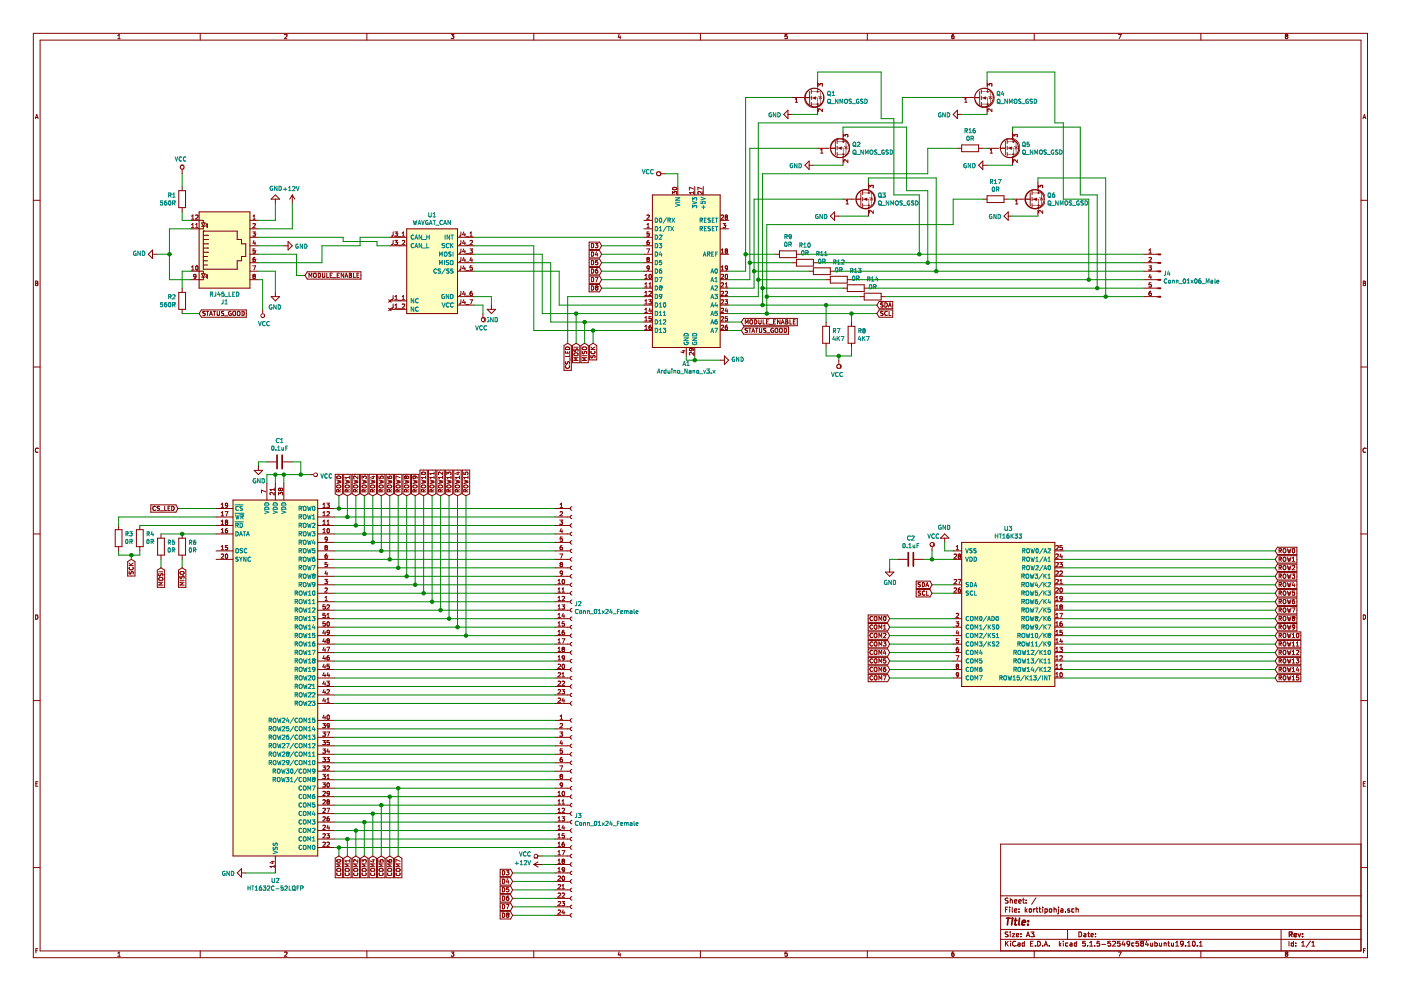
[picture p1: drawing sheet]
EESchema Schematic File Version 4
EELAYER 30 0
EELAYER END
$Descr A3 16535 11693
encoding utf-8
Sheet 1 1
Title ""
Date ""
Rev ""
Comp ""
Comment1 ""
Comment2 ""
Comment3 ""
Comment4 ""
$EndDescr
$Comp
L korttipohja-rescue:Arduino_Nano_v3.x-MCU_Module A1
U 1 1
P 8100 3200
F 0 "A1" H 8100 2111 50  0000 C CNN
F 1 "Arduino_Nano_v3.x" H 8100 2020 50  0000 C CNN
F 2 "Module:Arduino_Nano" H 8250 2250 50  0001 L CNN
F 3 "http://www.mouser.com/pdfdocs/Gravitech_Arduino_Nano3_0.pdf" H 8100 2200 50  0001 C CNN
	1    8100 3200
	1    0    0    -1  
$EndComp
Wire Wire Line
	5600 2800 7600 2800
$Comp
L power:VCC #PWR08
U 1 1
P 5700 3700
F 0 "#PWR08" H 5700 3550 50  0001 C CNN
F 1 "VCC" H 5718 3873 50  0000 C CNN
F 2 "" H 5700 3700 50  0001 C CNN
F 3 "" H 5700 3700 50  0001 C CNN
	1    5700 3700
	-1   0    0    1   
$EndComp
$Comp
L power:GND #PWR09
U 1 1
P 5800 3600
F 0 "#PWR09" H 5800 3350 50  0001 C CNN
F 1 "GND" H 5805 3427 50  0000 C CNN
F 2 "" H 5800 3600 50  0001 C CNN
F 3 "" H 5800 3600 50  0001 C CNN
	1    5800 3600
	1    0    0    -1  
$EndComp
Wire Wire Line
	7600 3900 7000 3900
Wire Wire Line
	6300 3900 6300 2900
Wire Wire Line
	6300 2900 5600 2900
Wire Wire Line
	7600 3700 6800 3700
Wire Wire Line
	6400 3700 6400 3000
Wire Wire Line
	6400 3000 5600 3000
Wire Wire Line
	5600 3100 6500 3100
Wire Wire Line
	6500 3800 6900 3800
Wire Wire Line
	6500 3100 6500 3800
Wire Wire Line
	5600 3200 6600 3200
Wire Wire Line
	6600 3200 6600 3600
Wire Wire Line
	6600 3600 7600 3600
$Comp
L Connector:RJ45_LED J1
U 1 1
P 2650 2900
F 0 "J1" H 2650 3567 50  0000 C CNN
F 1 "RJ45_LED" H 2650 3476 50  0000 C CNN
F 2 "Connector_RJ:RJ45_BEL_SS74301-00x_Vertical" V 2650 2925 50  0001 C CNN
F 3 "~" V 2650 2925 50  0001 C CNN
	1    2650 2900
	1    0    0    1   
$EndComp
Wire Wire Line
	2250 2700 2000 2700
Wire Wire Line
	2000 2700 2000 3000
Wire Wire Line
	2000 3300 2250 3300
$Comp
L power:GND #PWR01
U 1 1
P 1850 3000
F 0 "#PWR01" H 1850 2750 50  0001 C CNN
F 1 "GND" V 1855 2872 50  0000 R CNN
F 2 "" H 1850 3000 50  0001 C CNN
F 3 "" H 1850 3000 50  0001 C CNN
	1    1850 3000
	0    1    -1   0   
$EndComp
Wire Wire Line
	1850 3000 2000 3000
Connection ~ 2000 3000
Wire Wire Line
	2000 3000 2000 3300
$Comp
L Device:R R1
U 1 1
P 2150 2350
F 0 "R1" H 2220 2396 50  0000 L CNN
F 1 "560R" H 2220 2305 50  0000 L CNN
F 2 "Resistor_SMD:R_0603_1608Metric_Pad1.05x0.95mm_HandSolder" V 2080 2350 50  0001 C CNN
F 3 "~" H 2150 2350 50  0001 C CNN
	1    2150 2350
	-1   0    0    -1  
$EndComp
Wire Wire Line
	2150 2500 2150 2600
Wire Wire Line
	2150 2600 2250 2600
$Comp
L power:VCC #PWR02
U 1 1
P 2150 2050
F 0 "#PWR02" H 2150 1900 50  0001 C CNN
F 1 "VCC" H 2167 2223 50  0000 C CNN
F 2 "" H 2150 2050 50  0001 C CNN
F 3 "" H 2150 2050 50  0001 C CNN
	1    2150 2050
	-1   0    0    -1  
$EndComp
Wire Wire Line
	2150 2050 2150 2200
Wire Wire Line
	3800 2900 3800 3100
Wire Wire Line
	3800 3100 3050 3100
$Comp
L power:GND #PWR04
U 1 1
P 3250 2400
F 0 "#PWR04" H 3250 2150 50  0001 C CNN
F 1 "GND" H 3255 2227 50  0000 C CNN
F 2 "" H 3250 2400 50  0001 C CNN
F 3 "" H 3250 2400 50  0001 C CNN
	1    3250 2400
	1    0    0    1   
$EndComp
Wire Wire Line
	3250 2400 3250 2600
Wire Wire Line
	3250 2600 3050 2600
$Comp
L power:+12V #PWR07
U 1 1
P 3450 2400
F 0 "#PWR07" H 3450 2250 50  0001 C CNN
F 1 "+12V" H 3465 2573 50  0000 C CNN
F 2 "" H 3450 2400 50  0001 C CNN
F 3 "" H 3450 2400 50  0001 C CNN
	1    3450 2400
	-1   0    0    -1  
$EndComp
Wire Wire Line
	3450 2400 3450 2700
Wire Wire Line
	3450 2700 3050 2700
$Comp
L power:GND #PWR05
U 1 1
P 3250 3450
F 0 "#PWR05" H 3250 3200 50  0001 C CNN
F 1 "GND" H 3255 3277 50  0000 C CNN
F 2 "" H 3250 3450 50  0001 C CNN
F 3 "" H 3250 3450 50  0001 C CNN
	1    3250 3450
	-1   0    0    -1  
$EndComp
Wire Wire Line
	3250 3200 3250 3450
$Comp
L power:VCC #PWR03
U 1 1
P 3100 3650
F 0 "#PWR03" H 3100 3500 50  0001 C CNN
F 1 "VCC" H 3118 3823 50  0000 C CNN
F 2 "" H 3100 3650 50  0001 C CNN
F 3 "" H 3100 3650 50  0001 C CNN
	1    3100 3650
	1    0    0    1   
$EndComp
Wire Wire Line
	3250 3200 3050 3200
Wire Wire Line
	3100 3650 3100 3300
Wire Wire Line
	3100 3300 3050 3300
Text GLabel 2350 3700 2    50   Input ~ 0
STATUS_GOOD
$Comp
L Device:R R2
U 1 1
P 2150 3550
F 0 "R2" H 2220 3596 50  0000 L CNN
F 1 "560R" H 2220 3505 50  0000 L CNN
F 2 "Resistor_SMD:R_0603_1608Metric_Pad1.05x0.95mm_HandSolder" V 2080 3550 50  0001 C CNN
F 3 "~" H 2150 3550 50  0001 C CNN
	1    2150 3550
	-1   0    0    -1  
$EndComp
Wire Wire Line
	2150 3700 2350 3700
Wire Wire Line
	2150 3400 2150 3200
Wire Wire Line
	2150 3200 2250 3200
Text GLabel 8750 3900 2    50   Input ~ 0
STATUS_GOOD
Wire Wire Line
	8750 3900 8600 3900
$Comp
L power:VCC #PWR010
U 1 1
P 7850 2050
F 0 "#PWR010" H 7850 1900 50  0001 C CNN
F 1 "VCC" V 7868 2177 50  0000 L CNN
F 2 "" H 7850 2050 50  0001 C CNN
F 3 "" H 7850 2050 50  0001 C CNN
	1    7850 2050
	0    -1   -1   0   
$EndComp
Wire Wire Line
	7850 2050 8000 2050
Wire Wire Line
	8000 2050 8000 2200
$Comp
L power:GND #PWR011
U 1 1
P 8500 4250
F 0 "#PWR011" H 8500 4000 50  0001 C CNN
F 1 "GND" V 8505 4122 50  0000 R CNN
F 2 "" H 8500 4250 50  0001 C CNN
F 3 "" H 8500 4250 50  0001 C CNN
	1    8500 4250
	0    -1   -1   0   
$EndComp
Wire Wire Line
	8500 4250 8200 4250
Wire Wire Line
	8100 4250 8100 4200
Wire Wire Line
	8200 4200 8200 4250
Connection ~ 8200 4250
Wire Wire Line
	8200 4250 8100 4250
$Comp
L power:GND #PWR06
U 1 1
P 3350 2900
F 0 "#PWR06" H 3350 2650 50  0001 C CNN
F 1 "GND" V 3355 2772 50  0000 R CNN
F 2 "" H 3350 2900 50  0001 C CNN
F 3 "" H 3350 2900 50  0001 C CNN
	1    3350 2900
	0    -1   1    0   
$EndComp
Wire Wire Line
	3350 2900 3050 2900
Text GLabel 3600 3250 2    50   Input ~ 0
MODULE_ENABLE
Wire Wire Line
	3600 3250 3500 3250
Wire Wire Line
	3500 3250 3500 3000
Wire Wire Line
	3500 3000 3050 3000
$Comp
L WAVGAT_CAN:WAVGAT_CAN U1
U 1 1
P 5100 2500
F 0 "U1" H 5100 2465 50  0000 C CNN
F 1 "WAVGAT_CAN" H 5100 2374 50  0000 C CNN
F 2 "WAVGAT_CAN:WAVGAT_CAN" H 5100 2500 50  0001 C CNN
F 3 "" H 5100 2500 50  0001 C CNN
	1    5100 2500
	-1   0    0    -1  
$EndComp
Wire Wire Line
	4250 2900 4250 2800
Wire Wire Line
	4250 2800 4600 2800
Wire Wire Line
	3800 2900 4250 2900
Wire Wire Line
	4050 2800 4050 2850
Wire Wire Line
	4050 2850 4450 2850
Wire Wire Line
	4450 2850 4450 2900
Wire Wire Line
	4450 2900 4600 2900
Wire Wire Line
	3050 2800 4050 2800
Wire Wire Line
	5800 3600 5800 3500
Wire Wire Line
	5800 3500 5600 3500
Wire Wire Line
	5600 3600 5700 3600
Wire Wire Line
	5700 3600 5700 3700
Text GLabel 8750 3800 2    50   Input ~ 0
MODULE_ENABLE
Wire Wire Line
	8750 3800 8600 3800
$Comp
L Driver_LED:HT1632C-52LQFP U2
U 1 1
P 3250 8000
F 0 "U2" H 3250 5611 50  0000 C CNN
F 1 "HT1632C-52LQFP" H 3250 5520 50  0000 C CNN
F 2 "Package_QFP:LQFP-52_14x14mm_P1mm" V 3050 8050 50  0001 C CNN
F 3 "http://www.holtek.com/documents/10179/116711/HT1632Cv170.pdf" V 3050 8050 50  0001 C CNN
	1    3250 8000
	1    0    0    -1  
$EndComp
$Comp
L ProjectChips:HT16K33 U3
U 1 1
P 11900 6250
F 0 "U3" H 11900 6265 50  0000 C CNN
F 1 "HT16K33" H 11900 6174 50  0000 C CNN
F 2 "Package_SO:SOIC-28W_7.5x17.9mm_P1.27mm" H 11900 6250 50  0001 C CNN
F 3 "" H 11900 6250 50  0001 C CNN
	1    11900 6250
	1    0    0    -1  
$EndComp
$Comp
L power:GND #PWR012
U 1 1
P 2900 10300
F 0 "#PWR012" H 2900 10050 50  0001 C CNN
F 1 "GND" V 2905 10172 50  0000 R CNN
F 2 "" H 2900 10300 50  0001 C CNN
F 3 "" H 2900 10300 50  0001 C CNN
	1    2900 10300
	0    1    1    0   
$EndComp
Wire Wire Line
	2900 10300 3250 10300
Wire Wire Line
	3150 5700 3150 5600
Wire Wire Line
	3150 5600 3250 5600
Wire Wire Line
	3250 5600 3250 5700
Wire Wire Line
	3250 5600 3350 5600
Wire Wire Line
	3350 5600 3350 5700
Connection ~ 3250 5600
Wire Wire Line
	3350 5600 3550 5600
Connection ~ 3350 5600
$Comp
L power:VCC #PWR014
U 1 1
P 3650 5600
F 0 "#PWR014" H 3650 5450 50  0001 C CNN
F 1 "VCC" V 3667 5728 50  0000 L CNN
F 2 "" H 3650 5600 50  0001 C CNN
F 3 "" H 3650 5600 50  0001 C CNN
	1    3650 5600
	0    1    1    0   
$EndComp
$Comp
L Device:C C1
U 1 1
P 3300 5450
F 0 "C1" V 3048 5450 50  0000 C CNN
F 1 "0.1uF" V 3139 5450 50  0000 C CNN
F 2 "Capacitor_SMD:C_0603_1608Metric_Pad1.05x0.95mm_HandSolder" H 3338 5300 50  0001 C CNN
F 3 "~" H 3300 5450 50  0001 C CNN
	1    3300 5450
	0    1    1    0   
$EndComp
Wire Wire Line
	3450 5450 3550 5450
Wire Wire Line
	3550 5450 3550 5600
Connection ~ 3550 5600
Wire Wire Line
	3550 5600 3650 5600
$Comp
L power:GND #PWR013
U 1 1
P 3050 5500
F 0 "#PWR013" H 3050 5250 50  0001 C CNN
F 1 "GND" H 3055 5327 50  0000 C CNN
F 2 "" H 3050 5500 50  0001 C CNN
F 3 "" H 3050 5500 50  0001 C CNN
	1    3050 5500
	1    0    0    -1  
$EndComp
Wire Wire Line
	3050 5500 3050 5450
Wire Wire Line
	3050 5450 3150 5450
$Comp
L power:GND #PWR018
U 1 1
P 11150 6400
F 0 "#PWR018" H 11150 6150 50  0001 C CNN
F 1 "GND" H 11155 6227 50  0000 C CNN
F 2 "" H 11150 6400 50  0001 C CNN
F 3 "" H 11150 6400 50  0001 C CNN
	1    11150 6400
	-1   0    0    1   
$EndComp
Wire Wire Line
	11150 6400 11150 6500
Wire Wire Line
	11150 6500 11250 6500
$Comp
L power:VCC #PWR017
U 1 1
P 11000 6500
F 0 "#PWR017" H 11000 6350 50  0001 C CNN
F 1 "VCC" H 11017 6673 50  0000 C CNN
F 2 "" H 11000 6500 50  0001 C CNN
F 3 "" H 11000 6500 50  0001 C CNN
	1    11000 6500
	1    0    0    -1  
$EndComp
Wire Wire Line
	11000 6500 11000 6600
Wire Wire Line
	11000 6600 11250 6600
Text GLabel 10350 3600 2    50   Input ~ 0
SDA
Text GLabel 10350 3700 2    50   Input ~ 0
SCL
Wire Wire Line
	8600 3600 9000 3600
$Comp
L Device:R R7
U 1 1
P 9750 3950
F 0 "R7" H 9820 3996 50  0000 L CNN
F 1 "4K7" H 9820 3905 50  0000 L CNN
F 2 "Resistor_SMD:R_0603_1608Metric_Pad1.05x0.95mm_HandSolder" V 9680 3950 50  0001 C CNN
F 3 "~" H 9750 3950 50  0001 C CNN
	1    9750 3950
	1    0    0    -1  
$EndComp
$Comp
L Device:R R8
U 1 1
P 10050 3950
F 0 "R8" H 10120 3996 50  0000 L CNN
F 1 "4K7" H 10120 3905 50  0000 L CNN
F 2 "Resistor_SMD:R_0603_1608Metric_Pad1.05x0.95mm_HandSolder" V 9980 3950 50  0001 C CNN
F 3 "~" H 10050 3950 50  0001 C CNN
	1    10050 3950
	1    0    0    -1  
$EndComp
Wire Wire Line
	9750 3800 9750 3600
Connection ~ 9750 3600
Wire Wire Line
	9750 3600 10350 3600
Wire Wire Line
	8600 3700 9050 3700
Wire Wire Line
	10050 3800 10050 3700
Connection ~ 10050 3700
Wire Wire Line
	10050 3700 10350 3700
$Comp
L power:VCC #PWR015
U 1 1
P 9900 4250
F 0 "#PWR015" H 9900 4100 50  0001 C CNN
F 1 "VCC" H 9918 4423 50  0000 C CNN
F 2 "" H 9900 4250 50  0001 C CNN
F 3 "" H 9900 4250 50  0001 C CNN
	1    9900 4250
	-1   0    0    1   
$EndComp
Wire Wire Line
	9900 4250 9900 4200
Wire Wire Line
	9900 4200 10050 4200
Wire Wire Line
	10050 4200 10050 4100
Connection ~ 9900 4200
Wire Wire Line
	9750 4200 9750 4100
Wire Wire Line
	9750 4200 9900 4200
Text GLabel 11000 6900 0    50   Input ~ 0
SDA
Text GLabel 11000 7000 0    50   Input ~ 0
SCL
Wire Wire Line
	11000 7000 11250 7000
Wire Wire Line
	11250 6900 11000 6900
$Comp
L Connector:Conn_01x24_Female J2
U 1 1
P 6750 7100
F 0 "J2" H 6778 7076 50  0000 L CNN
F 1 "Conn_01x24_Female" H 6778 6985 50  0000 L CNN
F 2 "Connector_PinHeader_2.54mm:PinHeader_1x24_P2.54mm_Vertical" H 6750 7100 50  0001 C CNN
F 3 "~" H 6750 7100 50  0001 C CNN
	1    6750 7100
	1    0    0    -1  
$EndComp
Wire Wire Line
	6550 6000 4000 6000
Wire Wire Line
	3950 6100 4100 6100
Wire Wire Line
	6550 6200 4200 6200
Wire Wire Line
	3950 6300 4300 6300
Wire Wire Line
	6550 6400 4400 6400
Wire Wire Line
	3950 6500 4500 6500
Wire Wire Line
	6550 6600 4600 6600
Wire Wire Line
	3950 6700 4700 6700
Wire Wire Line
	6550 6800 4800 6800
Wire Wire Line
	3950 6900 4900 6900
Wire Wire Line
	6550 7000 5000 7000
Wire Wire Line
	3950 7100 5100 7100
Wire Wire Line
	6550 7200 5200 7200
Wire Wire Line
	3950 7300 5300 7300
Wire Wire Line
	6550 7400 5400 7400
Wire Wire Line
	3950 7500 5500 7500
Wire Wire Line
	6550 7600 3950 7600
Wire Wire Line
	3950 7700 6550 7700
Wire Wire Line
	6550 7800 3950 7800
Wire Wire Line
	3950 7900 6550 7900
Wire Wire Line
	6550 8000 3950 8000
Wire Wire Line
	3950 8100 6550 8100
Wire Wire Line
	6550 8200 3950 8200
Wire Wire Line
	3950 8300 6550 8300
$Comp
L Connector:Conn_01x24_Female J3
U 1 1
P 6750 9600
F 0 "J3" H 6778 9576 50  0000 L CNN
F 1 "Conn_01x24_Female" H 6778 9485 50  0000 L CNN
F 2 "Connector_PinHeader_2.54mm:PinHeader_1x24_P2.54mm_Vertical" H 6750 9600 50  0001 C CNN
F 3 "~" H 6750 9600 50  0001 C CNN
	1    6750 9600
	1    0    0    -1  
$EndComp
Wire Wire Line
	6550 8500 3950 8500
Wire Wire Line
	3950 8600 6550 8600
Wire Wire Line
	6550 8700 3950 8700
Wire Wire Line
	6550 8800 3950 8800
Wire Wire Line
	3950 8900 6550 8900
Wire Wire Line
	6550 9000 3950 9000
Wire Wire Line
	3950 9300 4700 9300
Wire Wire Line
	6550 9400 4600 9400
Wire Wire Line
	3950 9500 4500 9500
Wire Wire Line
	3950 9600 4400 9600
Wire Wire Line
	6550 9700 4300 9700
Wire Wire Line
	3950 9800 4200 9800
Wire Wire Line
	6550 9900 4100 9900
Wire Wire Line
	3950 10000 4000 10000
$Comp
L Device:C C2
U 1 1
P 10750 6600
F 0 "C2" V 10498 6600 50  0000 C CNN
F 1 "0.1uF" V 10589 6600 50  0000 C CNN
F 2 "Capacitor_SMD:C_0603_1608Metric_Pad1.05x0.95mm_HandSolder" H 10788 6450 50  0001 C CNN
F 3 "~" H 10750 6600 50  0001 C CNN
	1    10750 6600
	0    1    1    0   
$EndComp
Wire Wire Line
	10900 6600 11000 6600
Connection ~ 11000 6600
$Comp
L power:GND #PWR016
U 1 1
P 10500 6700
F 0 "#PWR016" H 10500 6450 50  0001 C CNN
F 1 "GND" H 10505 6527 50  0000 C CNN
F 2 "" H 10500 6700 50  0001 C CNN
F 3 "" H 10500 6700 50  0001 C CNN
	1    10500 6700
	1    0    0    -1  
$EndComp
Wire Wire Line
	10500 6700 10500 6600
Wire Wire Line
	10500 6600 10600 6600
Text GLabel 4000 5850 1    50   Input ~ 0
ROW0
Text GLabel 4100 5850 1    50   Input ~ 0
ROW1
Text GLabel 4200 5850 1    50   Input ~ 0
ROW2
Text GLabel 4300 5850 1    50   Input ~ 0
ROW3
Text GLabel 4400 5850 1    50   Input ~ 0
ROW4
Text GLabel 4500 5850 1    50   Input ~ 0
ROW5
Text GLabel 4600 5850 1    50   Input ~ 0
ROW6
Text GLabel 4700 5850 1    50   Input ~ 0
ROW7
Text GLabel 4800 5850 1    50   Input ~ 0
ROW8
Text GLabel 4900 5850 1    50   Input ~ 0
ROW9
Text GLabel 5000 5850 1    50   Input ~ 0
ROW10
Text GLabel 5100 5850 1    50   Input ~ 0
ROW11
Text GLabel 5200 5850 1    50   Input ~ 0
ROW12
Text GLabel 5300 5850 1    50   Input ~ 0
ROW13
Text GLabel 5400 5850 1    50   Input ~ 0
ROW14
Text GLabel 5500 5850 1    50   Input ~ 0
ROW15
Text GLabel 15050 6500 2    50   Input ~ 0
ROW0
Text GLabel 15050 6600 2    50   Input ~ 0
ROW1
Text GLabel 15050 6700 2    50   Input ~ 0
ROW2
Text GLabel 15050 6800 2    50   Input ~ 0
ROW3
Text GLabel 15050 6900 2    50   Input ~ 0
ROW4
Text GLabel 15050 7000 2    50   Input ~ 0
ROW5
Text GLabel 15050 7100 2    50   Input ~ 0
ROW6
Text GLabel 15050 7200 2    50   Input ~ 0
ROW7
Text GLabel 15050 7300 2    50   Input ~ 0
ROW8
Text GLabel 15050 7400 2    50   Input ~ 0
ROW9
Text GLabel 15050 7500 2    50   Input ~ 0
ROW10
Text GLabel 15050 7600 2    50   Input ~ 0
ROW11
Text GLabel 15050 7700 2    50   Input ~ 0
ROW12
Text GLabel 15050 7800 2    50   Input ~ 0
ROW13
Text GLabel 15050 7900 2    50   Input ~ 0
ROW14
Text GLabel 15050 8000 2    50   Input ~ 0
ROW15
Wire Wire Line
	12550 6500 15050 6500
Wire Wire Line
	15050 6600 12550 6600
Wire Wire Line
	12550 6700 15050 6700
Wire Wire Line
	15050 6800 12550 6800
Wire Wire Line
	12550 6900 15050 6900
Wire Wire Line
	15050 7000 12550 7000
Wire Wire Line
	12550 7100 15050 7100
Wire Wire Line
	15050 7200 12550 7200
Wire Wire Line
	12550 7300 15050 7300
Wire Wire Line
	15050 7400 12550 7400
Wire Wire Line
	12550 7500 15050 7500
Wire Wire Line
	15050 7600 12550 7600
Wire Wire Line
	12550 7700 15050 7700
Wire Wire Line
	15050 7800 12550 7800
Wire Wire Line
	12550 7900 15050 7900
Wire Wire Line
	15050 8000 12550 8000
Wire Wire Line
	4000 5850 4000 6000
Connection ~ 4000 6000
Wire Wire Line
	4000 6000 3950 6000
Wire Wire Line
	4100 5850 4100 6100
Connection ~ 4100 6100
Wire Wire Line
	4100 6100 6550 6100
Wire Wire Line
	4200 5850 4200 6200
Connection ~ 4200 6200
Wire Wire Line
	4200 6200 3950 6200
Wire Wire Line
	4300 5850 4300 6300
Connection ~ 4300 6300
Wire Wire Line
	4300 6300 6550 6300
Wire Wire Line
	4400 5850 4400 6400
Connection ~ 4400 6400
Wire Wire Line
	4400 6400 3950 6400
Wire Wire Line
	4500 5850 4500 6500
Connection ~ 4500 6500
Wire Wire Line
	4500 6500 6550 6500
Wire Wire Line
	4600 5850 4600 6600
Connection ~ 4600 6600
Wire Wire Line
	4600 6600 3950 6600
Wire Wire Line
	4700 5850 4700 6700
Connection ~ 4700 6700
Wire Wire Line
	4700 6700 6550 6700
Wire Wire Line
	4800 5850 4800 6800
Connection ~ 4800 6800
Wire Wire Line
	4800 6800 3950 6800
Wire Wire Line
	4900 5850 4900 6900
Connection ~ 4900 6900
Wire Wire Line
	4900 6900 6550 6900
Wire Wire Line
	5000 5850 5000 7000
Connection ~ 5000 7000
Wire Wire Line
	5000 7000 3950 7000
Wire Wire Line
	5100 5850 5100 7100
Connection ~ 5100 7100
Wire Wire Line
	5100 7100 6550 7100
Wire Wire Line
	5200 5850 5200 7200
Connection ~ 5200 7200
Wire Wire Line
	5200 7200 3950 7200
Wire Wire Line
	5300 5850 5300 7300
Connection ~ 5300 7300
Wire Wire Line
	5300 7300 6550 7300
Wire Wire Line
	5400 5850 5400 7400
Connection ~ 5400 7400
Wire Wire Line
	5400 7400 3950 7400
Wire Wire Line
	5500 5850 5500 7500
Connection ~ 5500 7500
Wire Wire Line
	5500 7500 6550 7500
Text GLabel 4000 10100 3    50   Input ~ 0
COM0
Text GLabel 4100 10100 3    50   Input ~ 0
COM1
Text GLabel 4200 10100 3    50   Input ~ 0
COM2
Text GLabel 4300 10100 3    50   Input ~ 0
COM3
Text GLabel 4400 10100 3    50   Input ~ 0
COM4
Text GLabel 4500 10100 3    50   Input ~ 0
COM5
Text GLabel 4600 10100 3    50   Input ~ 0
COM6
Text GLabel 4700 10100 3    50   Input ~ 0
COM7
Wire Wire Line
	4000 10100 4000 10000
Connection ~ 4000 10000
Wire Wire Line
	4000 10000 6550 10000
Wire Wire Line
	4100 10100 4100 9900
Connection ~ 4100 9900
Wire Wire Line
	4100 9900 3950 9900
Wire Wire Line
	4200 10100 4200 9800
Connection ~ 4200 9800
Wire Wire Line
	4200 9800 6550 9800
Wire Wire Line
	4300 9700 4300 10100
Connection ~ 4300 9700
Wire Wire Line
	4300 9700 3950 9700
Wire Wire Line
	4400 10100 4400 9600
Connection ~ 4400 9600
Wire Wire Line
	4400 9600 6550 9600
Wire Wire Line
	4500 9500 4500 10100
Connection ~ 4500 9500
Wire Wire Line
	4500 9500 6550 9500
Wire Wire Line
	4600 10100 4600 9400
Connection ~ 4600 9400
Wire Wire Line
	4600 9400 3950 9400
Wire Wire Line
	4700 9300 4700 10100
Connection ~ 4700 9300
Wire Wire Line
	4700 9300 6550 9300
Text GLabel 10500 7300 0    50   Input ~ 0
COM0
Text GLabel 10500 7400 0    50   Input ~ 0
COM1
Text GLabel 10500 7500 0    50   Input ~ 0
COM2
Text GLabel 10500 7600 0    50   Input ~ 0
COM3
Text GLabel 10500 7700 0    50   Input ~ 0
COM4
Text GLabel 10500 7800 0    50   Input ~ 0
COM5
Text GLabel 10500 7900 0    50   Input ~ 0
COM6
Text GLabel 10500 8000 0    50   Input ~ 0
COM7
Wire Wire Line
	10500 7300 11250 7300
Wire Wire Line
	11250 7400 10500 7400
Wire Wire Line
	10500 7500 11250 7500
Wire Wire Line
	11250 7600 10500 7600
Wire Wire Line
	10500 7700 11250 7700
Wire Wire Line
	11250 7800 10500 7800
Wire Wire Line
	10500 7900 11250 7900
Wire Wire Line
	11250 8000 10500 8000
Text GLabel 6700 4050 3    50   Input ~ 0
CS_LED
Text GLabel 6800 4050 3    50   Input ~ 0
MOSI
Text GLabel 6900 4050 3    50   Input ~ 0
MISO
Text GLabel 7000 4050 3    50   Input ~ 0
SCK
Wire Wire Line
	7000 4050 7000 3900
Connection ~ 7000 3900
Wire Wire Line
	7000 3900 6300 3900
Wire Wire Line
	6700 3500 7600 3500
Wire Wire Line
	6700 3500 6700 4050
Wire Wire Line
	6900 4050 6900 3800
Connection ~ 6900 3800
Wire Wire Line
	6900 3800 7600 3800
Wire Wire Line
	6800 4050 6800 3700
Connection ~ 6800 3700
Wire Wire Line
	6800 3700 6400 3700
Text GLabel 2100 6000 0    50   Input ~ 0
CS_LED
Text GLabel 1900 6700 3    50   Input ~ 0
MOSI
Text GLabel 2150 6700 3    50   Input ~ 0
MISO
Text GLabel 1550 6600 3    50   Input ~ 0
SCK
Wire Wire Line
	2100 6000 2550 6000
$Comp
L Device:R R4
U 1 1
P 1650 6350
F 0 "R4" H 1580 6304 50  0000 R CNN
F 1 "0R" H 1580 6395 50  0000 R CNN
F 2 "Resistor_SMD:R_0603_1608Metric_Pad1.05x0.95mm_HandSolder" V 1580 6350 50  0001 C CNN
F 3 "~" H 1650 6350 50  0001 C CNN
	1    1650 6350
	-1   0    0    1   
$EndComp
$Comp
L Device:R R3
U 1 1
P 1400 6350
F 0 "R3" H 1330 6304 50  0000 R CNN
F 1 "0R" H 1330 6395 50  0000 R CNN
F 2 "Resistor_SMD:R_0603_1608Metric_Pad1.05x0.95mm_HandSolder" V 1330 6350 50  0001 C CNN
F 3 "~" H 1400 6350 50  0001 C CNN
	1    1400 6350
	-1   0    0    1   
$EndComp
Wire Wire Line
	1400 6100 1400 6200
Wire Wire Line
	1550 6600 1550 6550
Wire Wire Line
	1550 6550 1650 6550
Wire Wire Line
	1650 6550 1650 6500
Wire Wire Line
	1550 6550 1400 6550
Wire Wire Line
	1400 6550 1400 6500
Connection ~ 1550 6550
Wire Wire Line
	1400 6100 2550 6100
Wire Wire Line
	1650 6200 2550 6200
$Comp
L Device:R R6
U 1 1
P 2150 6450
F 0 "R6" H 2080 6404 50  0000 R CNN
F 1 "0R" H 2080 6495 50  0000 R CNN
F 2 "Resistor_SMD:R_0603_1608Metric_Pad1.05x0.95mm_HandSolder" V 2080 6450 50  0001 C CNN
F 3 "~" H 2150 6450 50  0001 C CNN
	1    2150 6450
	-1   0    0    1   
$EndComp
$Comp
L Device:R R5
U 1 1
P 1900 6450
F 0 "R5" H 1830 6404 50  0000 R CNN
F 1 "0R" H 1830 6495 50  0000 R CNN
F 2 "Resistor_SMD:R_0603_1608Metric_Pad1.05x0.95mm_HandSolder" V 1830 6450 50  0001 C CNN
F 3 "~" H 1900 6450 50  0001 C CNN
	1    1900 6450
	-1   0    0    1   
$EndComp
Wire Wire Line
	1900 6300 2150 6300
Wire Wire Line
	2550 6300 2150 6300
Connection ~ 2150 6300
Wire Wire Line
	2150 6700 2150 6600
Wire Wire Line
	1900 6600 1900 6700
Text GLabel 7100 2900 0    50   Input ~ 0
D3
Text GLabel 7100 3000 0    50   Input ~ 0
D4
Text GLabel 7100 3100 0    50   Input ~ 0
D5
Text GLabel 7100 3200 0    50   Input ~ 0
D6
Text GLabel 7100 3300 0    50   Input ~ 0
D7
Text GLabel 7100 3400 0    50   Input ~ 0
D8
Wire Wire Line
	7100 2900 7600 2900
Wire Wire Line
	7600 3000 7100 3000
Wire Wire Line
	7100 3100 7600 3100
Wire Wire Line
	7600 3200 7100 3200
Wire Wire Line
	7100 3300 7600 3300
Wire Wire Line
	7600 3400 7100 3400
$Comp
L Connector:Conn_01x06_Male J4
U 1 1
P 13700 3200
F 0 "J4" H 13672 3174 50  0000 R CNN
F 1 "Conn_01x06_Male" H 13672 3083 50  0000 R CNN
F 2 "Connector_PinHeader_2.54mm:PinHeader_1x06_P2.54mm_Vertical" H 13700 3200 50  0001 C CNN
F 3 "~" H 13700 3200 50  0001 C CNN
	1    13700 3200
	-1   0    0    -1  
$EndComp
Wire Wire Line
	8600 3200 8800 3200
Wire Wire Line
	8850 3300 8600 3300
Wire Wire Line
	8600 3400 8900 3400
Wire Wire Line
	8950 3500 8600 3500
Connection ~ 9000 3600
Wire Wire Line
	9000 3600 9750 3600
Connection ~ 9050 3700
Wire Wire Line
	9050 3700 10050 3700
Text GLabel 6050 10300 0    50   Input ~ 0
D3
Text GLabel 6050 10400 0    50   Input ~ 0
D4
Text GLabel 6050 10500 0    50   Input ~ 0
D5
Text GLabel 6050 10600 0    50   Input ~ 0
D6
Text GLabel 6050 10700 0    50   Input ~ 0
D7
Text GLabel 6050 10800 0    50   Input ~ 0
D8
Wire Wire Line
	6050 10300 6550 10300
Wire Wire Line
	6550 10400 6050 10400
Wire Wire Line
	6550 10500 6050 10500
Wire Wire Line
	6050 10600 6550 10600
Wire Wire Line
	6550 10700 6050 10700
Wire Wire Line
	6050 10800 6550 10800
$Comp
L Device:Q_NMOS_GSD Q1
U 1 1
P 9550 1150
F 0 "Q1" H 9756 1196 50  0000 L CNN
F 1 "Q_NMOS_GSD" H 9756 1105 50  0000 L CNN
F 2 "Package_TO_SOT_SMD:SOT-23" H 9750 1250 50  0001 C CNN
F 3 "~" H 9550 1150 50  0001 C CNN
	1    9550 1150
	1    0    0    -1  
$EndComp
$Comp
L Device:Q_NMOS_GSD Q2
U 1 1
P 9850 1750
F 0 "Q2" H 10056 1796 50  0000 L CNN
F 1 "Q_NMOS_GSD" H 10056 1705 50  0000 L CNN
F 2 "Package_TO_SOT_SMD:SOT-23" H 10050 1850 50  0001 C CNN
F 3 "~" H 9850 1750 50  0001 C CNN
	1    9850 1750
	1    0    0    -1  
$EndComp
$Comp
L Device:Q_NMOS_GSD Q3
U 1 1
P 10150 2350
F 0 "Q3" H 10356 2396 50  0000 L CNN
F 1 "Q_NMOS_GSD" H 10356 2305 50  0000 L CNN
F 2 "Package_TO_SOT_SMD:SOT-23" H 10350 2450 50  0001 C CNN
F 3 "~" H 10150 2350 50  0001 C CNN
	1    10150 2350
	1    0    0    -1  
$EndComp
$Comp
L Device:Q_NMOS_GSD Q4
U 1 1
P 11550 1150
F 0 "Q4" H 11756 1196 50  0000 L CNN
F 1 "Q_NMOS_GSD" H 11756 1105 50  0000 L CNN
F 2 "Package_TO_SOT_SMD:SOT-23" H 11750 1250 50  0001 C CNN
F 3 "~" H 11550 1150 50  0001 C CNN
	1    11550 1150
	1    0    0    -1  
$EndComp
$Comp
L Device:Q_NMOS_GSD Q5
U 1 1
P 11850 1750
F 0 "Q5" H 12056 1796 50  0000 L CNN
F 1 "Q_NMOS_GSD" H 12056 1705 50  0000 L CNN
F 2 "Package_TO_SOT_SMD:SOT-23" H 12050 1850 50  0001 C CNN
F 3 "~" H 11850 1750 50  0001 C CNN
	1    11850 1750
	1    0    0    -1  
$EndComp
$Comp
L Device:Q_NMOS_GSD Q6
U 1 1
P 12150 2350
F 0 "Q6" H 12356 2396 50  0000 L CNN
F 1 "Q_NMOS_GSD" H 12356 2305 50  0000 L CNN
F 2 "Package_TO_SOT_SMD:SOT-23" H 12350 2450 50  0001 C CNN
F 3 "~" H 12150 2350 50  0001 C CNN
	1    12150 2350
	1    0    0    -1  
$EndComp
$Comp
L Device:R R16
U 1 1
P 11450 1750
F 0 "R16" V 11243 1750 50  0000 C CNN
F 1 "0R" V 11334 1750 50  0000 C CNN
F 2 "Resistor_SMD:R_0603_1608Metric_Pad1.05x0.95mm_HandSolder" V 11380 1750 50  0001 C CNN
F 3 "~" H 11450 1750 50  0001 C CNN
	1    11450 1750
	0    1    1    0   
$EndComp
$Comp
L Device:R R17
U 1 1
P 11750 2350
F 0 "R17" V 11543 2350 50  0000 C CNN
F 1 "0R" V 11634 2350 50  0000 C CNN
F 2 "Resistor_SMD:R_0603_1608Metric_Pad1.05x0.95mm_HandSolder" V 11680 2350 50  0001 C CNN
F 3 "~" H 11750 2350 50  0001 C CNN
	1    11750 2350
	0    1    1    0   
$EndComp
Wire Wire Line
	11650 1750 11600 1750
Wire Wire Line
	11950 2350 11900 2350
Wire Wire Line
	8950 1450 10650 1450
Wire Wire Line
	10650 1450 10650 1150
Wire Wire Line
	9050 2650 11250 2650
Wire Wire Line
	11250 2650 11250 2350
Wire Wire Line
	11250 2350 11600 2350
Wire Wire Line
	10950 2050 10950 1750
Wire Wire Line
	10950 1750 11300 1750
Wire Wire Line
	9000 2050 10950 2050
$Comp
L power:GND #PWR019
U 1 1
P 9350 1350
F 0 "#PWR019" H 9350 1100 50  0001 C CNN
F 1 "GND" V 9355 1222 50  0000 R CNN
F 2 "" H 9350 1350 50  0001 C CNN
F 3 "" H 9350 1350 50  0001 C CNN
	1    9350 1350
	0    1    1    0   
$EndComp
Wire Wire Line
	9350 1350 9650 1350
$Comp
L power:GND #PWR020
U 1 1
P 9600 1950
F 0 "#PWR020" H 9600 1700 50  0001 C CNN
F 1 "GND" V 9605 1822 50  0000 R CNN
F 2 "" H 9600 1950 50  0001 C CNN
F 3 "" H 9600 1950 50  0001 C CNN
	1    9600 1950
	0    1    1    0   
$EndComp
$Comp
L power:GND #PWR021
U 1 1
P 9900 2550
F 0 "#PWR021" H 9900 2300 50  0001 C CNN
F 1 "GND" V 9905 2422 50  0000 R CNN
F 2 "" H 9900 2550 50  0001 C CNN
F 3 "" H 9900 2550 50  0001 C CNN
	1    9900 2550
	0    1    1    0   
$EndComp
Wire Wire Line
	9600 1950 9950 1950
Wire Wire Line
	9900 2550 10250 2550
$Comp
L power:GND #PWR022
U 1 1
P 11350 1350
F 0 "#PWR022" H 11350 1100 50  0001 C CNN
F 1 "GND" V 11355 1222 50  0000 R CNN
F 2 "" H 11350 1350 50  0001 C CNN
F 3 "" H 11350 1350 50  0001 C CNN
	1    11350 1350
	0    1    1    0   
$EndComp
$Comp
L power:GND #PWR024
U 1 1
P 11950 2550
F 0 "#PWR024" H 11950 2300 50  0001 C CNN
F 1 "GND" V 11955 2422 50  0000 R CNN
F 2 "" H 11950 2550 50  0001 C CNN
F 3 "" H 11950 2550 50  0001 C CNN
	1    11950 2550
	0    1    1    0   
$EndComp
$Comp
L power:GND #PWR023
U 1 1
P 11650 1950
F 0 "#PWR023" H 11650 1700 50  0001 C CNN
F 1 "GND" V 11655 1822 50  0000 R CNN
F 2 "" H 11650 1950 50  0001 C CNN
F 3 "" H 11650 1950 50  0001 C CNN
	1    11650 1950
	0    1    1    0   
$EndComp
Wire Wire Line
	11350 1350 11650 1350
Wire Wire Line
	11650 1950 11950 1950
Wire Wire Line
	11950 2550 12250 2550
Wire Wire Line
	10400 850  9650 850 
Wire Wire Line
	9650 850  9650 950 
Wire Wire Line
	9950 1550 9950 1500
Wire Wire Line
	9950 1500 10700 1500
Wire Wire Line
	10250 2150 10250 2100
Wire Wire Line
	10250 2100 11050 2100
Wire Wire Line
	10400 1400 10550 1400
Wire Wire Line
	10550 1400 10550 2300
Wire Wire Line
	10550 2300 10850 2300
Wire Wire Line
	10850 2300 10850 3000
Wire Wire Line
	10700 2250 10950 2250
Wire Wire Line
	10950 2250 10950 3100
Wire Wire Line
	11650 950  11650 850 
Wire Wire Line
	11650 850  12450 850 
Wire Wire Line
	11950 1550 11950 1500
Wire Wire Line
	11950 1500 12750 1500
Wire Wire Line
	12250 2150 12250 2100
Wire Wire Line
	12250 2100 13050 2100
Wire Wire Line
	12450 1450 12550 1450
Wire Wire Line
	12550 1450 12550 2350
Wire Wire Line
	12550 2350 12850 2350
Wire Wire Line
	12750 2300 12950 2300
Wire Wire Line
	12850 3000 12850 3300
Wire Wire Line
	12850 3300 13500 3300
Wire Wire Line
	12850 2350 12850 3000
Wire Wire Line
	10850 3000 13500 3000
Wire Wire Line
	10950 3100 13500 3100
Wire Wire Line
	11050 3200 13500 3200
Wire Wire Line
	12950 2300 12950 3400
Wire Wire Line
	12950 3400 13500 3400
Wire Wire Line
	13050 3500 13500 3500
Wire Wire Line
	11050 2100 11050 3200
Wire Wire Line
	10700 1500 10700 2250
Wire Wire Line
	10400 850  10400 1400
Wire Wire Line
	13050 2100 13050 3500
Wire Wire Line
	12750 1500 12750 2300
Wire Wire Line
	12450 850  12450 1450
Wire Wire Line
	8900 2350 9950 2350
Wire Wire Line
	8850 1750 9650 1750
Wire Wire Line
	8800 1150 9350 1150
Wire Wire Line
	10650 1150 11350 1150
$Comp
L Device:R R9
U 1 1
P 9300 3000
F 0 "R9" V 9093 3000 50  0000 C CNN
F 1 "0R" V 9184 3000 50  0000 C CNN
F 2 "Resistor_SMD:R_0603_1608Metric_Pad1.05x0.95mm_HandSolder" V 9230 3000 50  0001 C CNN
F 3 "~" H 9300 3000 50  0001 C CNN
	1    9300 3000
	0    1    1    0   
$EndComp
Wire Wire Line
	8800 1150 8800 3000
Wire Wire Line
	8850 1750 8850 3100
Wire Wire Line
	9150 3000 8800 3000
Connection ~ 8800 3000
Wire Wire Line
	8800 3000 8800 3200
Wire Wire Line
	9450 3000 10850 3000
Connection ~ 10850 3000
$Comp
L Device:R R10
U 1 1
P 9500 3100
F 0 "R10" V 9293 3100 50  0000 C CNN
F 1 "0R" V 9384 3100 50  0000 C CNN
F 2 "Resistor_SMD:R_0603_1608Metric_Pad1.05x0.95mm_HandSolder" V 9430 3100 50  0001 C CNN
F 3 "~" H 9500 3100 50  0001 C CNN
	1    9500 3100
	0    1    1    0   
$EndComp
Wire Wire Line
	9350 3100 8850 3100
Connection ~ 8850 3100
Wire Wire Line
	8850 3100 8850 3300
Wire Wire Line
	9650 3100 10950 3100
Connection ~ 10950 3100
$Comp
L Device:R R11
U 1 1
P 9700 3200
F 0 "R11" V 9493 3200 50  0000 C CNN
F 1 "0R" V 9584 3200 50  0000 C CNN
F 2 "Resistor_SMD:R_0603_1608Metric_Pad1.05x0.95mm_HandSolder" V 9630 3200 50  0001 C CNN
F 3 "~" H 9700 3200 50  0001 C CNN
	1    9700 3200
	0    1    1    0   
$EndComp
$Comp
L Device:R R12
U 1 1
P 9900 3300
F 0 "R12" V 9693 3300 50  0000 C CNN
F 1 "0R" V 9784 3300 50  0000 C CNN
F 2 "Resistor_SMD:R_0603_1608Metric_Pad1.05x0.95mm_HandSolder" V 9830 3300 50  0001 C CNN
F 3 "~" H 9900 3300 50  0001 C CNN
	1    9900 3300
	0    1    1    0   
$EndComp
Wire Wire Line
	8900 2350 8900 3200
Wire Wire Line
	8950 1450 8950 3300
Wire Wire Line
	9550 3200 8900 3200
Connection ~ 8900 3200
Wire Wire Line
	8900 3200 8900 3400
Wire Wire Line
	9850 3200 11050 3200
Connection ~ 11050 3200
Wire Wire Line
	9750 3300 8950 3300
Connection ~ 8950 3300
Wire Wire Line
	8950 3300 8950 3500
Wire Wire Line
	10050 3300 12850 3300
Connection ~ 12850 3300
Wire Wire Line
	9000 2050 9000 3400
$Comp
L Device:R R13
U 1 1
P 10100 3400
F 0 "R13" V 9893 3400 50  0000 C CNN
F 1 "0R" V 9984 3400 50  0000 C CNN
F 2 "Resistor_SMD:R_0603_1608Metric_Pad1.05x0.95mm_HandSolder" V 10030 3400 50  0001 C CNN
F 3 "~" H 10100 3400 50  0001 C CNN
	1    10100 3400
	0    1    1    0   
$EndComp
Wire Wire Line
	9950 3400 9000 3400
Connection ~ 9000 3400
Wire Wire Line
	9000 3400 9000 3600
Wire Wire Line
	10250 3400 12950 3400
Connection ~ 12950 3400
Wire Wire Line
	9050 2650 9050 3500
$Comp
L Device:R R14
U 1 1
P 10300 3500
F 0 "R14" V 10093 3500 50  0000 C CNN
F 1 "0R" V 10184 3500 50  0000 C CNN
F 2 "Resistor_SMD:R_0603_1608Metric_Pad1.05x0.95mm_HandSolder" V 10230 3500 50  0001 C CNN
F 3 "~" H 10300 3500 50  0001 C CNN
	1    10300 3500
	0    1    1    0   
$EndComp
Wire Wire Line
	10150 3500 9050 3500
Connection ~ 9050 3500
Wire Wire Line
	9050 3500 9050 3700
$Comp
L power:VCC #PWR0101
U 1 1
P 6400 10100
F 0 "#PWR0101" H 6400 9950 50  0001 C CNN
F 1 "VCC" V 6418 10227 50  0000 L CNN
F 2 "" H 6400 10100 50  0001 C CNN
F 3 "" H 6400 10100 50  0001 C CNN
	1    6400 10100
	0    -1   -1   0   
$EndComp
$Comp
L power:+12V #PWR0102
U 1 1
P 6400 10200
F 0 "#PWR0102" H 6400 10050 50  0001 C CNN
F 1 "+12V" V 6415 10328 50  0000 L CNN
F 2 "" H 6400 10200 50  0001 C CNN
F 3 "" H 6400 10200 50  0001 C CNN
	1    6400 10200
	0    -1   -1   0   
$EndComp
Wire Wire Line
	3950 9100 6550 9100
Wire Wire Line
	3950 9200 6550 9200
Wire Wire Line
	6400 10100 6550 10100
Wire Wire Line
	6550 10200 6400 10200
Wire Wire Line
	10450 3500 13050 3500
Connection ~ 13050 3500
$EndSCHEMATC
